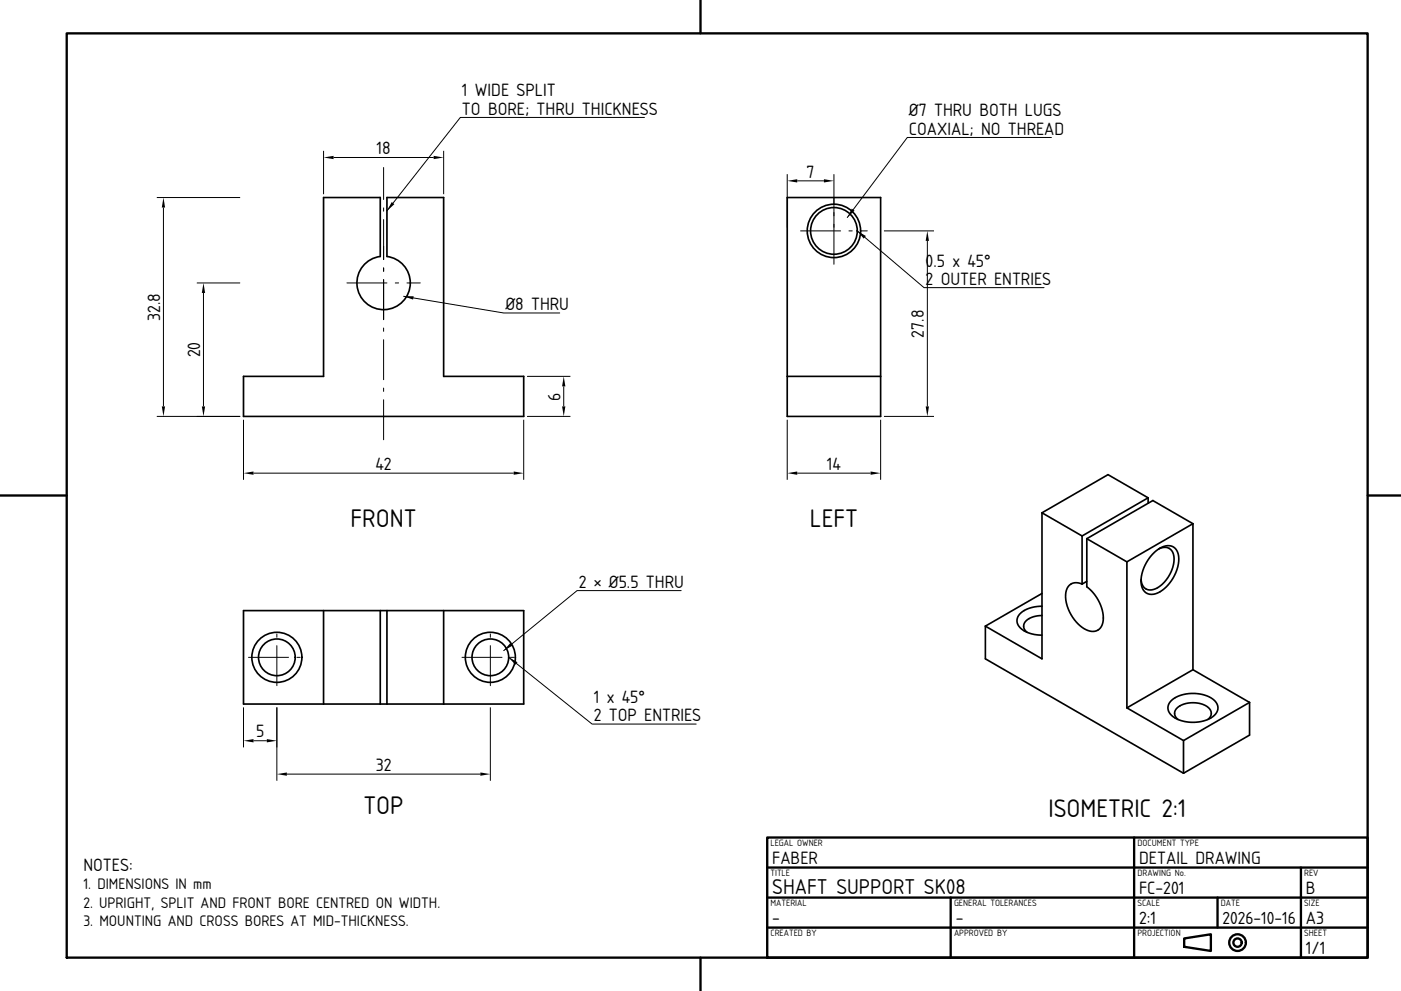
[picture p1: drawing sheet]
<svg xmlns="http://www.w3.org/2000/svg" width="420mm" height="297mm" viewBox="0 0 420 297" stroke-linecap="round" stroke-linejoin="round" font-family="sans-serif">
<!-- layer: visible -->
<g fill="none" stroke="#000" stroke-width=".5">
<path d="M97 59.2h17v17.7a8 8 0 0 0-5.8 12.2 8 8 0 0 0 13.6 0 8 8 0 0 0-5.8-12.2v-17.7h17v53.6h24v12h-84v-12h24zM236 59.2h28v65.6h-28zM236 112.8h28M312.4 153.7v43.8l-17-9.8M312.4 153.7l12 6.9M344.2 149.2l-12-6.9-19.8 11.4M344.2 149.2l-19.8 11.4M344.2 149.2v1.6M357.6 157l-12-7-19.8 11.4M357.6 157v43.7M357.6 157l-19.8 11.4M312.4 177.9l-17 9.8"/>
<path d="M324.4 160.6v14.4M325.8 161.4v14.5l1.3 1.1 1.4 1.6 1.1 1.9 .7 1.7 .4 2v1.6l-.3 1.5-.6 1a3.2 3.2 0 0 1-4.3 .4 11.8 11.8 0 0 1-5.9-11.6 2.92 2.92 0 0 1 2.6-2.4l2.2 .3M325.8 161.4l12 7M325.8 174.2l-1.4 .8M337.8 168.4v43.7M345.7 165.9a6.4 6.4 0 0 1 5.5-2.2 4.1 4.1 0 0 1 2.1 4.7 11.1 11.1 0 0 1-7.6 9.7 3.3 3.3 0 0 1-3.6-4l.2-2 .7-2.2 1.1-2zM347.4 164.5l1.4-.4 1.3 .1a3.3 3.3 0 0 1 1.8 3.9 9.7 9.7 0 0 1-6.4 8.6l-1.3 .1-1.1-.6-.7-1.1-.3-1.4M97 183v28M114 183h2M114 183h-41v28h41M114 183v28M116 183v28"/>
<path d="M116 183h41v28h-41M133 183v28M295.4 187.7v9.8l59.4 34.2M312.4 181.7l-3.3 .4-2.7 1.3a3.1 3.1 0 0 0-1.5 3 3.1 3.1 0 0 0 2.2 2.7l2.4 .9 2.9 .4M312.4 184.5l-2.9 .4-1.1 .6-.9 .7-.5 .8-.1 .9 .3 .8 .7 .8M114 211h2M337.8 212.1l17 9.8M351.1 210a10.7 10.7 0 0 1 13.3 .2 3.2 3.2 0 0 1-1.6 5.1l-2.5 .9-3.2 .3-3-.5-2.4-1.2a2.95 2.95 0 0 1-.6-4.8zM353.1 215.6l-.8-1-.2-1.1 .5-1 1.1-.9a7.9 7.9 0 0 1 9 1l.4 .7v.8l-.4 .8-.6 .7M357.6 200.7l17 9.8M357.6 200.7l-19.8 11.4M374.6 210.5v9.8l-19.8 11.4"/>
<path d="M374.6 210.5l-19.8 11.4M354.8 221.9v9.8"/>
<circle cx="250" cy="69.2" r="8"/>
<circle cx="250" cy="69.2" r="7"/>
<circle cx="83" cy="197" r="7.5"/>
<circle cx="83" cy="197" r="5.5"/>
<circle cx="147" cy="197" r="7.5"/>
<circle cx="147" cy="197" r="5.5"/>
</g>
<!-- layer: center -->
<g fill="none" stroke="#000" stroke-width=".3">
<path d="M115 50.2v9.6M250 59.2v2M115 62.3v1M115 65.8v12M240 69.2h12M250 63.7v1M250 67.2v12M254.5 69.2h1M258 69.2h2M104 84.8h12M115 80.3v1M115 83.8v12"/>
<path d="M115 98.3v1M118.5 84.8h1M122 84.8h4M115 101.8v12M115 116.3v1M115 119.8v12M74.5 197h12M83 190v1M83 193.5v12M89 197h1M138.5 197h12M147 190v1"/>
<path d="M147 193.5v12M153 197h1"/>
</g>
<!-- layer: dim -->
<path d="M193.2 35.2h-55.2l-22 28M315.2 41.2h-43.2l-18 24M257 69.2l20 17h36M121 88.8l30 5h16.8M204.2 177h-31.2l-22 18M152.5 197l25 20h31.2" fill="none" stroke="#000" stroke-width=".3"/>
<path d="M117.4 60.6l.8 .6-2.2 2zM255.4 62.5l.8 .6-2.2 2.1zM257 69.2l2.6 1.5-.7 .8zM121 88.8h3l-.2 1zM153 192.7l.6 .8-2.6 1.5zM152.5 197l2.6 1.5-.6 .7z" fill="#000"/>
<!-- layer: frame -->
<g fill="none" stroke="#000" stroke-width=".7">
<path d="M20 10h390v277h-390zM210 0v10M0 148.5h20M410 148.5h10M230 251h180v36h-180zM230 260h180M340 251v36M390 260v27M230 278h180M230 269h180M285 269v18M365 269v9"/>
<path d="M210 287v10M355 281.2l8-1.2v5l-8-1.3z"/>
<circle cx="371" cy="282.5" r="2.5"/>
<circle cx="371" cy="282.5" r="1.25"/>
</g>
<!-- layer: Dimensions -->
<g fill="none" stroke="#000" stroke-width=".3">
<path d="M47 59.2h25M97 45.2v13M100 47.2h30M133 45.2v13M236 52.2v16M239 54.2h8M250 52.2v16M49 62.2v59.6M265 69.2h15M278 72.2v49.6M59 84.8h13M61 87.8v34"/>
<path d="M158 112.8h13M169 115.8v6M47 124.8h25M73 125.8v18M157 125.8v18M158 124.8h13M236 125.8v18M264 125.8v18M265 124.8h15M76 141.8h78M239 141.8h22M73 212v12"/>
<path d="M83 212v22M147 212v22M76 222h4M86 232h58"/>
</g>
<g fill="#000">
<path d="M97 47.2l3-.5v1zM130 46.7l3 .5-3 .5zM236 54.2l3-.5v1zM247 53.7l3 .5-3 .5zM49 59.2l.5 3h-1zM278 69.2l.5 3h-1zM61 84.8l.5 3h-1zM169 112.8l.5 3h-1zM48.5 121.8h1l-.5 3zM60.5 121.8h1l-.5 3zM168.5 121.8h1l-.5 3zM277.5 121.8h1l-.5 3z"/>
<path d="M73 141.8l3-.5v1zM154 141.3l3 .5-3 .5zM236 141.8l3-.5v1zM261 141.3l3 .5-3 .5zM73 222l3-.5v1zM80 221.5l3 .5-3 .5zM83 232l3-.5v1zM144 231.5l3 .5-3 .5z"/>
</g>
<g font-size="7.2">
<text x="105.1" y="157.8">FRONT</text>
<text x="242.8" y="157.8">LEFT</text>
<text x="109" y="244">TOP</text>
<text x="314.3" y="244.7">ISOMETRIC 2:1</text>
</g>
<text font-size="6" x="231.5" y="267.8">SHAFT SUPPORT SK08</text>
<g font-size="5">
<text x="138.5" y="28.9">1 WIDE SPLIT</text>
<text x="138.5" y="34.4">TO BORE; THRU THICKNESS</text>
<text x="272.5" y="34.9">Ø7 THRU BOTH LUGS</text>
<text x="272.5" y="40.4">COAXIAL; NO THREAD</text>
<text x="112.9" y="46.2">18</text>
<text x="241.8" y="53.2">7</text>
<text x="277.5" y="79.9">0.5 x 45°</text>
<text x="277.5" y="85.4">2 OUTER ENTRIES</text>
<text x="151.5" y="93">Ø8 THRU</text>
<text x="48" y="96.2" transform="rotate(-90 48 96.2)">32.8</text>
<text x="277" y="101.2" transform="rotate(-90 277 101.2)">27.8</text>
<text x="60" y="107.1" transform="rotate(-90 60 107.1)">20</text>
<text x="168" y="120" transform="rotate(-90 168 120)">6</text>
<text x="112.5" y="140.8">42</text>
<text x="247.9" y="140.8">14</text>
<text x="173.5" y="176.2">2 × Ø5.5 THRU</text>
<text x="178" y="210.7">1 x 45°</text>
<text x="76.8" y="221">5</text>
<text x="178" y="216.2">2 TOP ENTRIES</text>
<text x="112.6" y="231">32</text>
<text x="25" y="261">NOTES:</text>
<text x="231.5" y="258.8">FABER</text>
<text x="341.5" y="258.8">DETAIL DRAWING</text>
<text x="341.5" y="267.8">FC-201</text>
<text x="391.5" y="267.8">B</text>
<text x="231.5" y="276.8">-</text>
<text x="286.5" y="276.8">-</text>
<text x="341.5" y="276.8">2:1</text>
<text x="391.5" y="276.8">A3</text>
<text x="391.5" y="285.8">1/1</text>
</g>
<text font-size="4.9" x="366.5" y="276.8">2026-10-16</text>
<g font-size="4.3">
<text x="25" y="266.5">1. DIMENSIONS IN mm</text>
<text x="25" y="272">2. UPRIGHT, SPLIT AND FRONT BORE CENTRED ON WIDTH.</text>
<text x="25" y="277.5">3. MOUNTING AND CROSS BORES AT MID-THICKNESS.</text>
</g>
<g font-size="2.6">
<text x="231" y="253.4">LEGAL OWNER</text>
<text x="341" y="253.4">DOCUMENT TYPE</text>
<text x="231" y="262.4">TITLE</text>
<text x="341" y="262.4">DRAWING No.</text>
<text x="391" y="262.4">REV</text>
<text x="231" y="271.4">MATERIAL</text>
<text x="286" y="271.4">GENERAL TOLERANCES</text>
<text x="341" y="271.4">SCALE</text>
<text x="366" y="271.4">DATE</text>
<text x="391" y="271.4">SIZE</text>
<text x="231" y="280.4">CREATED BY</text>
<text x="286" y="280.4">APPROVED BY</text>
<text x="341" y="280.4">PROJECTION</text>
<text x="391" y="280.4">SHEET</text>
</g>
</svg>
